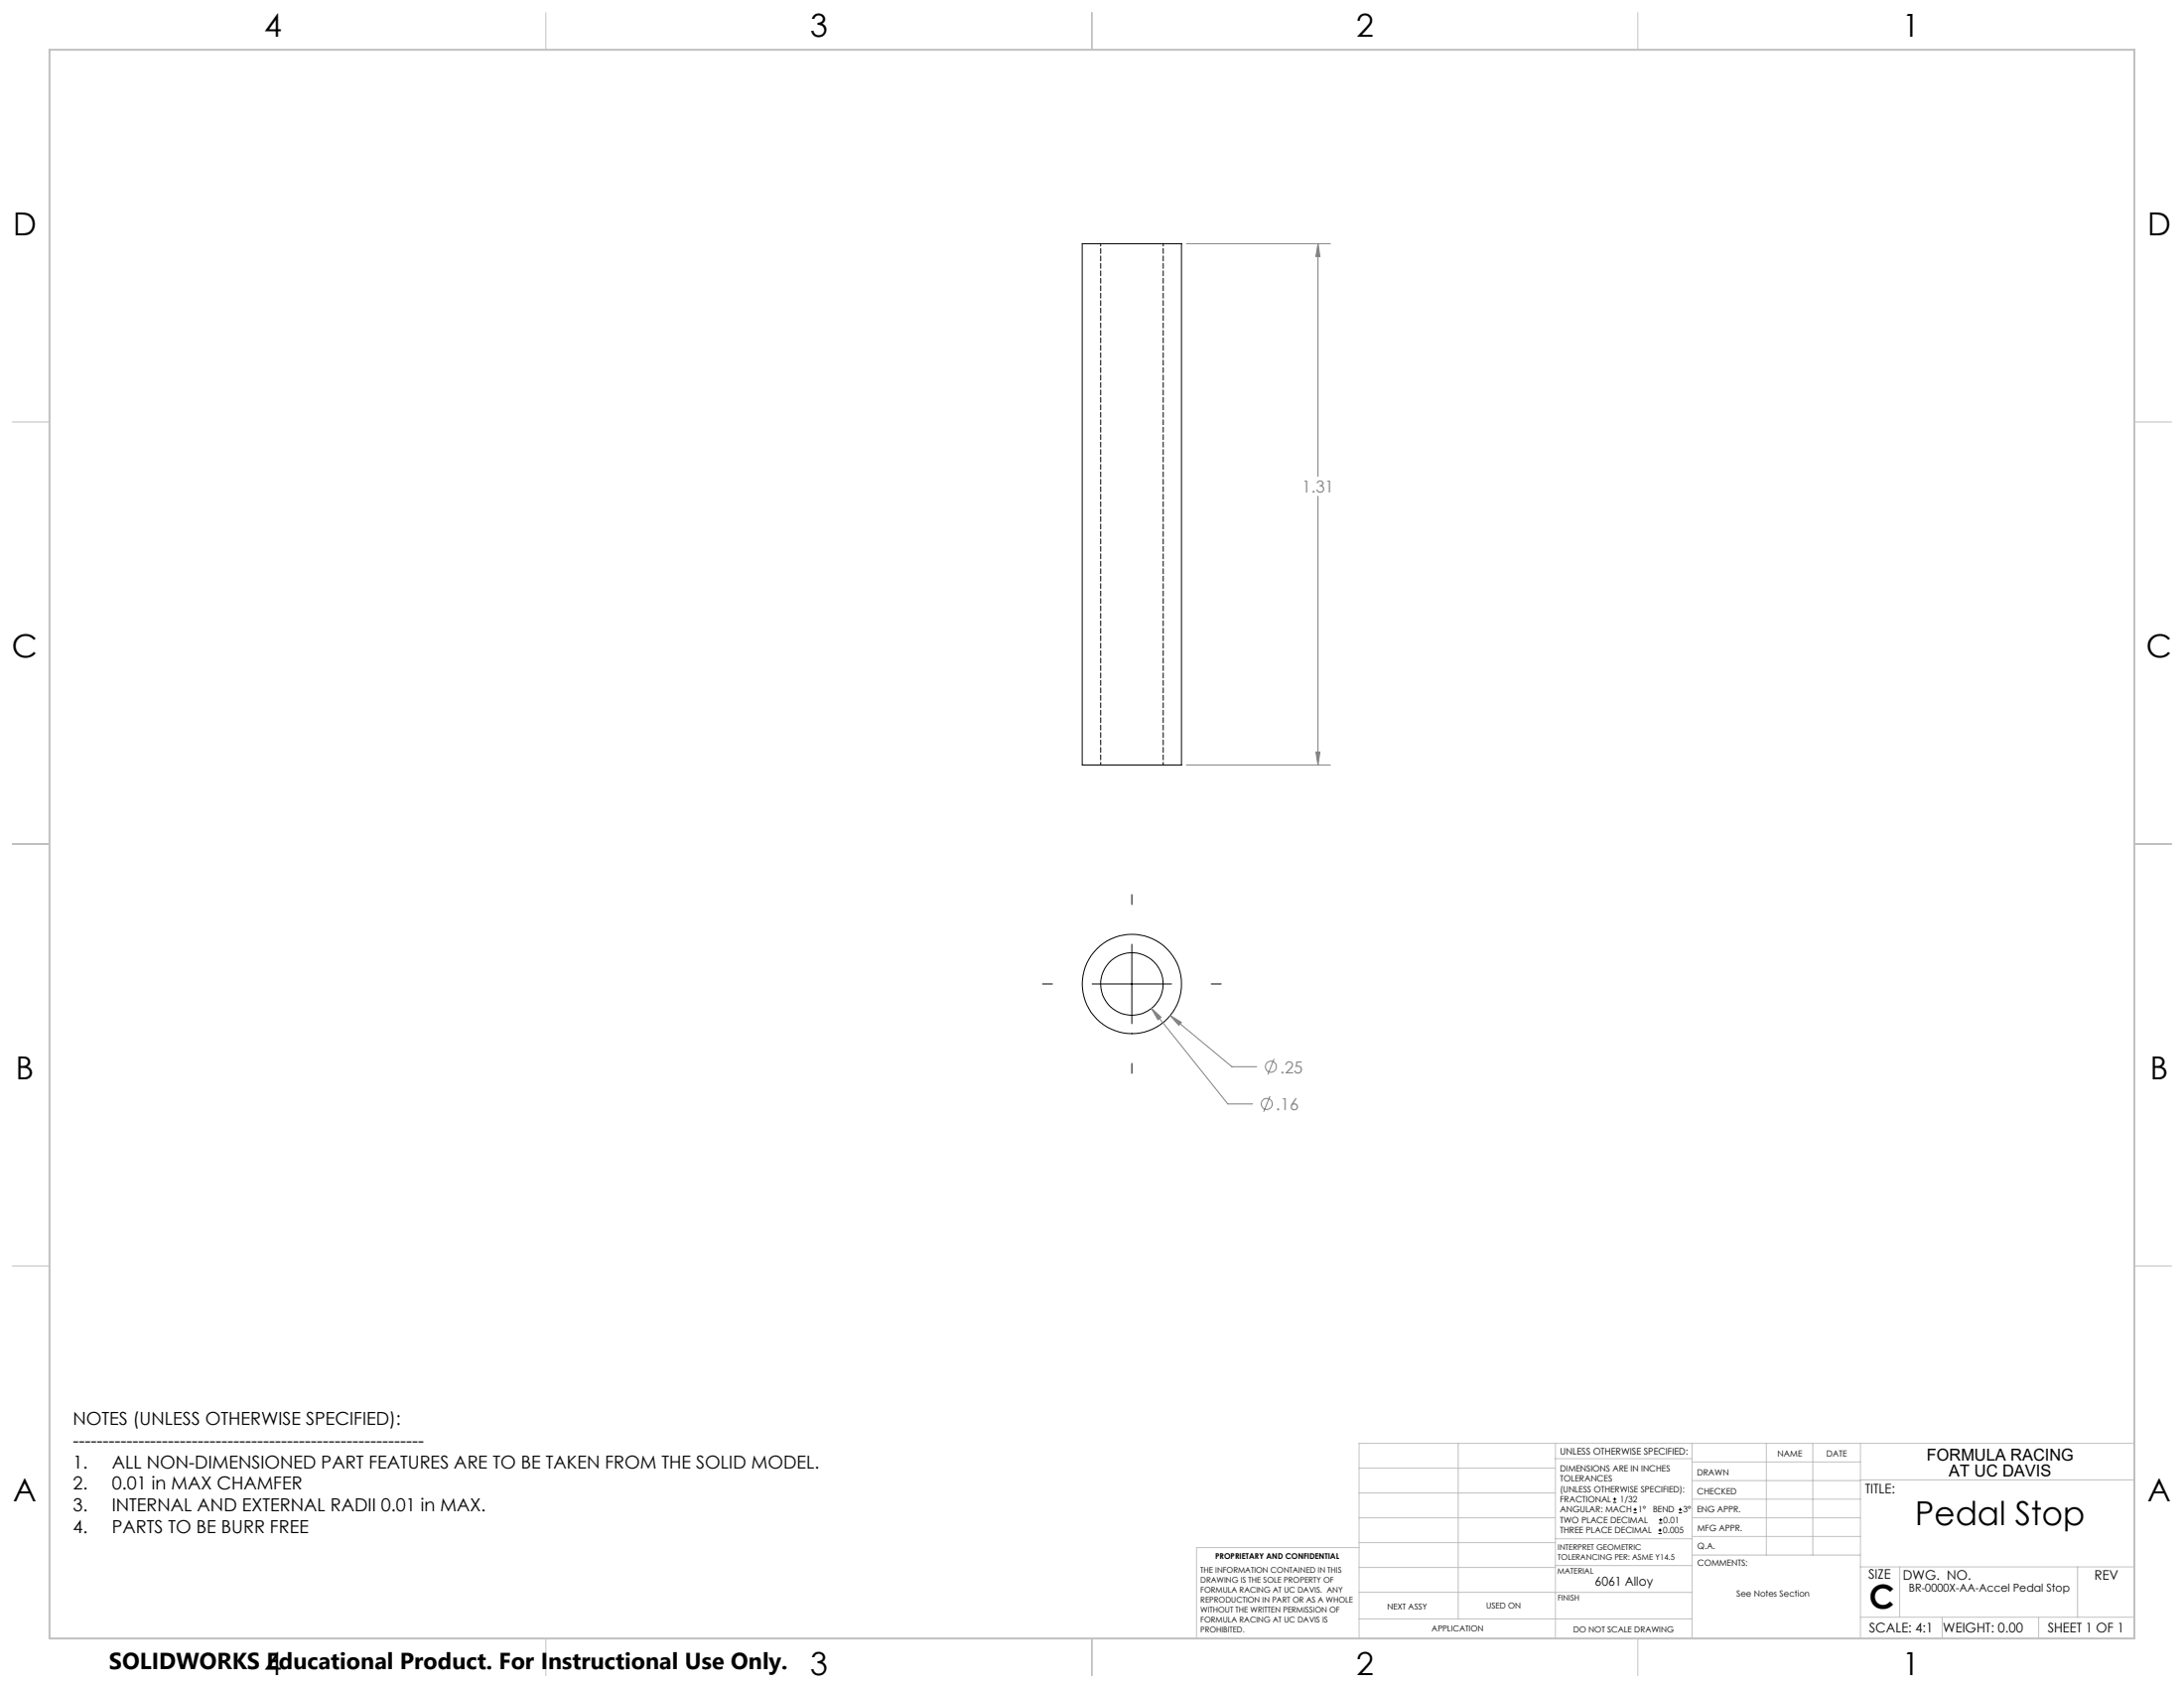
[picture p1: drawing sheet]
<svg xmlns="http://www.w3.org/2000/svg" width="559mm" height="432mm" viewBox="0 0 559 432" stroke-linecap="round" stroke-linejoin="round" font-family="sans-serif">
<g fill="none" stroke="#000" stroke-width=".25">
<path d="M276.9 62.3h25.4v133.4h-25.4zM289.6 228.8v2.6M266.7 251.7h2.6M279.4 251.7h20.4M289.6 241.5v20.4M309.9 251.7h2.6M289.6 272v2.6M412.7 384.3h.9M412.7 383.5h.9M413.1 383.1v.8M418 387h.8M418 386.2h.8"/>
<path d="M418.4 385.7v.9M424.3 392.3h.9M424.3 391.4h.9M424.5 389.6h.8M424.5 388.8h.8M424.7 391v.9M424.9 388.4v.8M429.5 387h.9M429.5 386.2h.9M429.9 385.7v.9"/>
<circle cx="289.6" cy="251.7" r="8"/>
<circle cx="289.6" cy="251.7" r="12.7"/>
</g>
<path d="M281.6 62.3v133.4M297.6 195.7v-133.4" fill="none" stroke="#000" stroke-width=".25" stroke-dasharray="1.3 .6" stroke-dashoffset=".6"/>
<g fill="none" stroke="#808080" stroke-width=".25">
<path d="M303.6 62.3h36.8M337.2 62.3v59.6M337.2 62.3l.5 3.3h-1zM337.2 126.9v68.8M303.6 195.7h36.8M336.7 192.4h1l-.5 3.3zM294.6 258l19.5 24.4h6.4M294.6 258l2.5 2.2-.8 .6zM299.4 259.8l15.8 13.1h6.4M299.4 259.8l2.9 1.7-.7 .8zM326 270.9l-1.6 4M324.9 280.4l-1.6 4"/>
<circle cx="325.2" cy="272.9" r="1.42"/>
<circle cx="324.1" cy="282.4" r="1.42"/>
</g>
<g fill="none" stroke="#c0c0c0" stroke-width=".25">
<path d="M139.7 3.2v9.5M279.4 3.2v9.5M419.1 3.2v9.5M3.1 107.9h9.6M546.1 107.9h9.5M3.1 215.9h9.6M546.1 215.9h9.5M3.1 323.8h9.6M546.1 323.8h9.5M347.7 375.6h50.3M373.1 369.2v44.9M398 369.2v49.9"/>
<path d="M398 373.1h34.9M432.9 369.2v49.9M432.9 378.7h43.1M432.9 374h43.1M451.9 369.2v28.6M463.8 369.2v28.6M476 369.2v49.9M476 378.6h70.1M546.1 369.2h-198.4v49.9M347.7 394.6h50.3M347.7 388.3h50.3M347.7 381.9h50.3"/>
<path d="M347.7 395.9h-41.6v23.2M398 393.6h35M432.9 383.5h43.1M432.9 388.3h43.1M432.9 393h43.1M433 397.8h43M139.7 419.1v9.6M279.4 419.1v9.6M347.7 414.1h85.2M347.7 401h50.3M347.7 407.3h50.3M398 407.4h34.9"/>
<path d="M398 400.5h35M419.1 419.1v9.6M476 413.7h70.1M476 400.8h70.1M486.1 400.8v12.9M496.9 413.7v5.4M521.6 413.7v5.4M531.6 400.8v12.9"/>
</g>
<path d="M12.7 12.7h533.4v406.4h-533.4z" fill="none" stroke="#c0c0c0" stroke-width=".5"/>
<path d="M336.7 192.4h1l-.5 3.3zM337.2 62.3l.5 3.3h-1zM294.6 258l1.7 2.8 .8-.6zM299.4 259.8l2.2 2.5 .7-.8z" fill="#808080"/>
<g font-size="8.5">
<text x="490" y="390.1">Pedal Stop</text>
<text x="478.3" y="411.4">C</text>
</g>
<g font-size="8.1">
<text x="67.6" y="9.3">4</text>
<text x="207.3" y="9.3">3</text>
<text x="347" y="9.3">2</text>
<text x="486.7" y="9.3">1</text>
<text x="3.3" y="60.1">D</text>
<text x="549.4" y="60.1">D</text>
<text x="3" y="168">C</text>
<text x="549.1" y="168">C</text>
<text x="4" y="276">B</text>
<text x="550.1" y="276">B</text>
<text x="3.3" y="383.9">A</text>
<text x="549.4" y="383.9">A</text>
<text x="67.6" y="428.4">4</text>
<text x="207.3" y="428.4">3</text>
<text x="347" y="428.4">2</text>
<text x="486.7" y="428.4">1</text>
</g>
<text font-size="5.9" x="27.9" y="427">SOLIDWORKS Educational Product. For Instructional Use Only.</text>
<g font-size="4.6">
<text x="18.6" y="364.4">NOTES (UNLESS OTHERWISE SPECIFIED):</text>
<text x="18.6" y="370">-----------------------------------------------------------</text>
<text x="18.6" y="375.5">1.</text>
<text x="28.7" y="375.5">ALL NON-DIMENSIONED PART FEATURES ARE TO BE TAKEN FROM THE SOLID MODEL.</text>
<text x="18.6" y="381.1">2.</text>
<text x="28.7" y="381.1">0.01 in MAX CHAMFER</text>
<text x="18.6" y="386.7">3.</text>
<text x="28.7" y="386.7">INTERNAL AND EXTERNAL RADII 0.01 in MAX.</text>
<text x="18.6" y="392.3">4.</text>
<text x="28.7" y="392.3">PARTS TO BE BURR FREE</text>
</g>
<g font-size="4.2" fill="#808080">
<text x="333.1" y="126">1.31</text>
<text x="327.5" y="274.5">.25</text>
<text x="326.5" y="284">.16</text>
</g>
<g font-size="4.2">
<text x="493" y="373.5">FORMULA RACING</text>
<text x="498.7" y="377.8">AT UC DAVIS</text>
</g>
<g font-size="3.4">
<text x="477.2" y="381.9">TITLE:</text>
<text x="478.1" y="404">SIZE</text>
<text x="486.9" y="404">DWG. NO.</text>
<text x="535.9" y="404.1">REV</text>
<text x="478.2" y="417.6">SCALE: 4:1</text>
<text x="497.1" y="417.7">WEIGHT: 0.00</text>
<text x="523.9" y="417.6">SHEET 1 OF 1</text>
</g>
<text font-size="3.2" x="408.1" y="405.7">6061 Alloy</text>
<text font-size="2.8" x="488.4" y="407.2">BR-0000X-AA-Accel Pedal Stop</text>
<text font-size="2.4" x="399.2" y="372.1">UNLESS OTHERWISE SPECIFIED:</text>
<g font-size="2.2">
<text x="399.2" y="376.4">DIMENSIONS ARE IN INCHES</text>
<text x="434.2" y="377.3">DRAWN</text>
<text x="454.8" y="372.5">NAME</text>
<text x="467.3" y="372.6">DATE</text>
<text x="399.2" y="379">TOLERANCES</text>
<text x="399.2" y="381.7">(UNLESS OTHERWISE SPECIFIED):</text>
<text x="434.3" y="382.2">CHECKED</text>
<text x="399.2" y="389.6">TWO PLACE DECIMAL</text>
<text x="399.2" y="384.3">FRACTIONAL</text>
<text x="399.2" y="387">ANGULAR: MACH</text>
<text x="414.5" y="384.3">1/32</text>
<text x="419.1" y="387">1°</text>
<text x="422.9" y="387">BEND</text>
<text x="425.6" y="389.6">0.01</text>
<text x="430.6" y="387">3°</text>
<text x="434.2" y="386.9">ENG APPR.</text>
<text x="399.2" y="392.3">THREE PLACE DECIMAL</text>
<text x="425.5" y="392.3">0.005</text>
<text x="434.3" y="391.6">MFG APPR.</text>
<text x="434.3" y="396.3">Q.A.</text>
<text x="434.3" y="400.5">COMMENTS:</text>
<text x="444.3" y="408.5">See Notes Section</text>
</g>
<g font-size="2.1">
<text x="354.9" y="411.6">NEXT ASSY</text>
<text x="380.3" y="411.6">USED ON</text>
<text x="366.3" y="417.4">APPLICATION</text>
<text x="402.5" y="417.5">DO NOT SCALE DRAWING</text>
</g>
<g font-size="2">
<text x="310.9" y="398.8">PROPRIETARY AND CONFIDENTIAL</text>
<text x="398.6" y="396.5">INTERPRET GEOMETRIC</text>
<text x="398.6" y="399">TOLERANCING PER: ASME Y14.5</text>
<text x="307.2" y="402.4">THE INFORMATION CONTAINED IN THIS</text>
<text x="307.2" y="404.9">DRAWING IS THE SOLE PROPERTY OF</text>
<text x="307.2" y="407.5">FORMULA RACING AT UC DAVIS. ANY</text>
<text x="398.5" y="402.6">MATERIAL</text>
<text x="307.2" y="410">REPRODUCTION IN PART OR AS A WHOLE</text>
<text x="307.2" y="412.5">WITHOUT THE WRITTEN PERMISSION OF</text>
<text x="398.5" y="409.4">FINISH</text>
<text x="307.2" y="415">FORMULA RACING AT UC DAVIS IS</text>
<text x="307.2" y="417.6">PROHIBITED.</text>
</g>
</svg>
